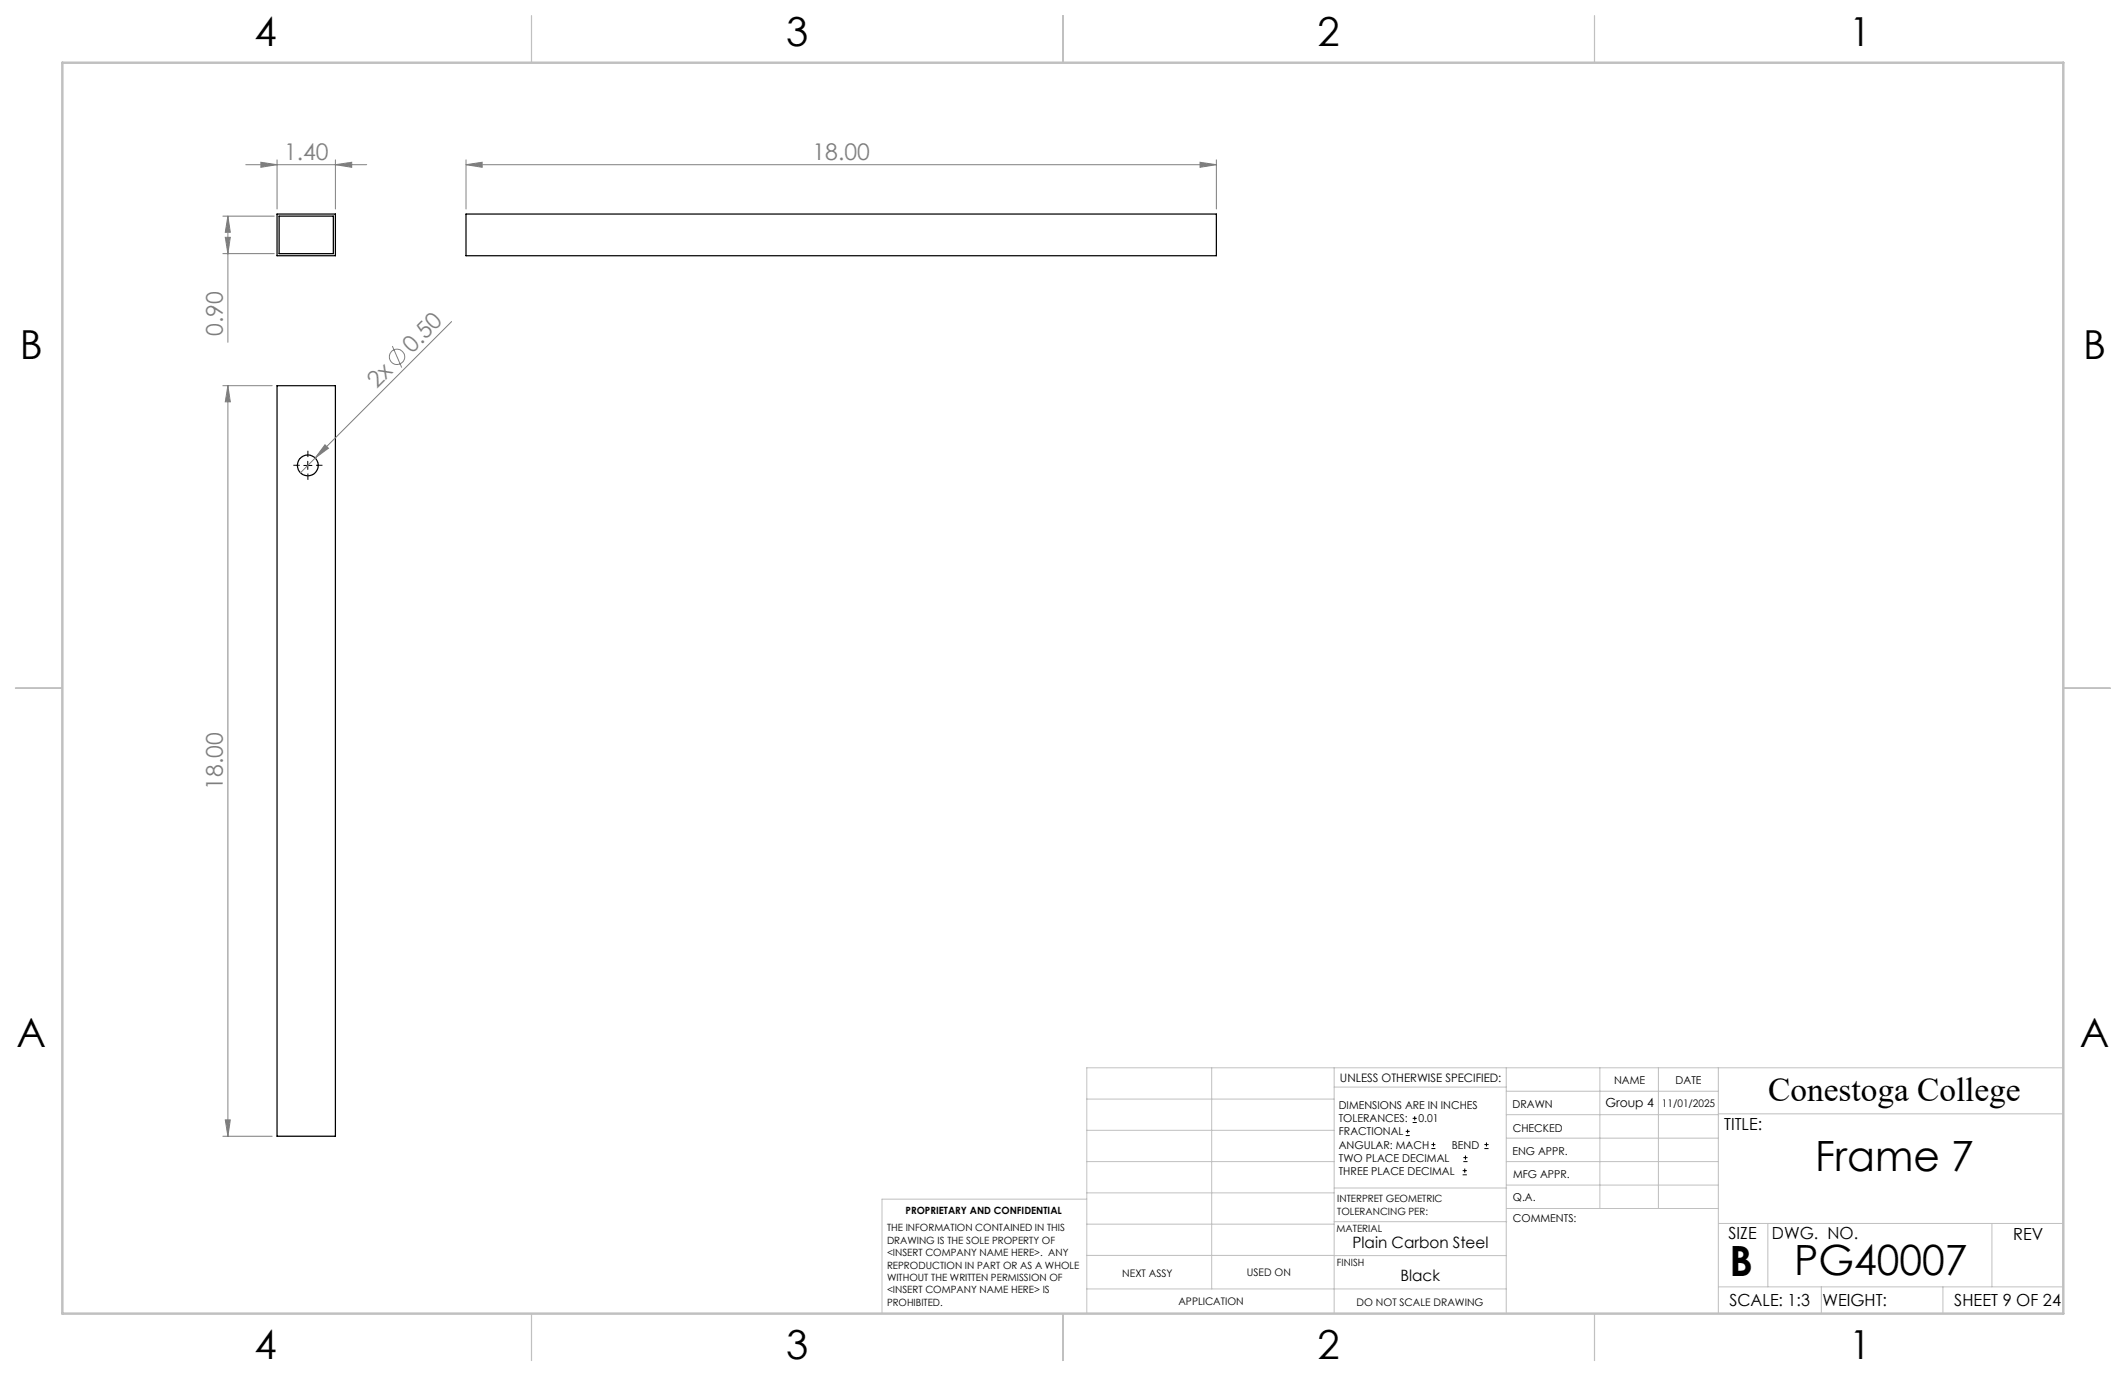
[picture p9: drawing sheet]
<svg xmlns="http://www.w3.org/2000/svg" width="432mm" height="279mm" viewBox="0 0 432 279" stroke-linecap="round" stroke-linejoin="round" font-family="sans-serif">
<g fill="none" stroke="#000" stroke-width=".25">
<path d="M56.3 43.5h11.8v8.4h-11.8zM56.7 43.9h11v7.6h-11zM94.7 43.5h152.4v8.4h-152.4zM56.3 78.3h11.8v152.4h-11.8z"/>
<circle cx="62.5" cy="94.5" r="2.11"/>
</g>
<g fill="none" stroke="#808080" stroke-width=".2">
<path d="M49.9 33.4h24.6M53 32.9l3.3 .5-3.3 .6zM56.3 32.5v9.9M68.1 33.4l3.3-.5v1.1zM68.1 32.5v9.9M94.7 33.4l3.2-.5v1.1zM94.7 33.4h152.4M94.7 32.5v9.9M243.7 32.9l3.4 .5-3.4 .6zM247.1 32.5v9.9M45.3 43.9h10.4M45.3 51.5h10.4"/>
<path d="M45.8 48.2h1l-.5 3.3zM46.3 43.9l.5 3.3h-1zM46.3 43.9v25.6M45.3 78.3h10M46.3 78.3l.5 3.3h-1zM46.3 78.3v152.4M79.7 70.3l1.9 4.3M91.7 65.3l-30.7 30.7M66 90.3l.7 .7-2.7 2zM45.3 230.7h10M45.8 227.4h1l-.5 3.3z"/>
<circle cx="80.6" cy="72.5" r="1.55"/>
</g>
<g fill="none" stroke="#000" stroke-width=".2">
<path d="M61.7 94.5h1.7M62.5 93.7v1.6M285.5 230.6h.8M285.5 229.7h.8M285.9 229.3v.9M286.9 227.9h.9M286.9 227.1h.9M287.3 226.7v.8M290.7 233.2h.8M290.7 232.4h.8M291.1 232v.8M297.1 238.5h.8"/>
<path d="M297.1 237.7h.8M297.2 235.9h.9M297.2 235.1h.9M297.5 237.3v.8M297.6 234.6v.9M301.5 233.2h.8M301.5 232.4h.8M301.9 232v.8"/>
</g>
<path d="M60.9 94.5h-1.3M62.5 92.8v-1.3M62.5 96.1v1.3M64.2 94.5h1.3" fill="none" stroke="#000" stroke-width=".2" stroke-dasharray="15.2 1.3 1.3 1.3" stroke-linecap="butt"/>
<g fill="none" stroke="#c0c0c0" stroke-width=".2">
<path d="M246.1 216.8v44.9M271 216.8v49.9M305.9 216.8v49.9M324.9 216.8v28.6M336.8 216.8v28.6M349 216.8v49.9M419.1 216.8h-198.4v49.9M220.7 235.9h50.3M220.7 229.5h50.3M220.7 223.2h50.3M271 220.7h34.9M305.9 231.1h43.1"/>
<path d="M305.9 226.3h43.1M305.9 221.6h43.1M305.9 235.9h43.1M349 226.2h70.1M220.7 248.6h50.3M220.7 242.2h50.3M220.7 254.9h50.3M220.7 243.5h-41.6v23.2M271 255h34.9M271 248.1h35M271 241.2h35M305.9 240.6h43.1"/>
<path d="M306 245.4h43M349 248.4h70.1M359.1 248.4v12.9M404.6 248.4v12.9M220.7 261.7h85.2M349 261.3h70.1M369.9 261.3v5.4M394.6 261.3v5.4"/>
</g>
<path d="M107.9 3.2v9.5M215.9 3.2v9.5M323.8 3.2v9.5M3.1 139.7h9.6M419.1 139.7h9.5M107.9 266.7v9.6M215.9 266.7v9.6M323.8 266.7v9.6" fill="none" stroke="#c0c0c0" stroke-width=".25"/>
<path d="M12.7 12.7h406.4v254h-406.4z" fill="none" stroke="#c0c0c0" stroke-width=".5"/>
<g fill="#808080">
<path d="M66 90.3l.7 .7-2.7 2z"/>
<path d="M68.1 33.4l3.3-.5v1.1zM53 32.9l3.3 .5-3.3 .6z"/>
<path d="M94.7 33.4l3.2-.5v1.1zM243.7 32.9l3.4 .5-3.4 .6z"/>
<path d="M46.3 43.9l.5 3.3h-1zM45.8 48.2h1l-.5 3.3zM46.3 78.3l.5 3.3h-1zM45.8 227.4h1l-.5 3.3z"/>
</g>
<g font-size="8.5">
<text x="368.7" y="237.7">Frame 7</text>
<text x="351.3" y="259">B</text>
<text x="364.4" y="258.9">PG40007</text>
</g>
<g font-size="8.1">
<text x="51.7" y="9.3">4</text>
<text x="159.7" y="9.3">3</text>
<text x="267.6" y="9.3">2</text>
<text x="375.6" y="9.3">1</text>
<text x="4" y="72.8">B</text>
<text x="423.1" y="72.8">B</text>
<text x="3.3" y="212.5">A</text>
<text x="422.4" y="212.5">A</text>
<text x="51.7" y="276">4</text>
<text x="159.7" y="276">3</text>
<text x="267.6" y="276">2</text>
<text x="375.6" y="276">1</text>
</g>
<text font-size="6.9" x="359.1" y="223.6">Conestoga College</text>
<g font-size="4.7" fill="#808080">
<text x="57.7" y="32.4">1.40</text>
<text x="165" y="32.4">18.00</text>
<text x="45.3" y="68.2" transform="rotate(-90 45.3 68.2)">0.90</text>
<text x="83.7" y="71.8" transform="rotate(-45 83.7 71.8)">0.50</text>
<text x="76.5" y="79" transform="rotate(-45 76.5 79)">2x</text>
<text x="45.3" y="160.3" transform="rotate(-90 45.3 160.3)">18.00</text>
</g>
<g font-size="3.4">
<text x="350.2" y="229.5">TITLE:</text>
<text x="351.1" y="251.6">SIZE</text>
<text x="359.9" y="251.6">DWG. NO.</text>
<text x="408.9" y="251.7">REV</text>
<text x="351.2" y="265.2">SCALE: 1:3</text>
<text x="370.1" y="265.3">WEIGHT:</text>
<text x="396.9" y="265.2">SHEET 9 OF 24</text>
</g>
<g font-size="3.2">
<text x="274.7" y="253.3">Plain Carbon Steel</text>
<text x="284.4" y="260.1">Black</text>
</g>
<text font-size="2.5" x="326.1" y="224.8">Group 4</text>
<text font-size="2.4" x="272.2" y="219.7">UNLESS OTHERWISE SPECIFIED:</text>
<g font-size="2.2">
<text x="327.8" y="220.1">NAME</text>
<text x="340.3" y="220.2">DATE</text>
<text x="271.9" y="225.3">DIMENSIONS ARE IN INCHES</text>
<text x="271.9" y="227.9">TOLERANCES:</text>
<text x="288.1" y="227.9">0.01</text>
<text x="307.2" y="224.9">DRAWN</text>
<text x="271.9" y="230.6">FRACTIONAL</text>
<text x="271.9" y="233.2">ANGULAR: MACH</text>
<text x="294.9" y="233.2">BEND</text>
<text x="307.3" y="229.8">CHECKED</text>
<text x="271.9" y="235.9">TWO PLACE DECIMAL</text>
<text x="271.9" y="238.5">THREE PLACE DECIMAL</text>
<text x="307.2" y="234.4">ENG APPR.</text>
<text x="307.3" y="239.2">MFG APPR.</text>
<text x="307.3" y="243.9">Q.A.</text>
<text x="307.3" y="248.1">COMMENTS:</text>
</g>
<g font-size="2.1">
<text x="337.6" y="224.9">11/01/2025</text>
<text x="227.9" y="259.2">NEXT ASSY</text>
<text x="253.3" y="259.2">USED ON</text>
<text x="239.3" y="265">APPLICATION</text>
<text x="275.5" y="265.1">DO NOT SCALE DRAWING</text>
</g>
<g font-size="2">
<text x="271.6" y="244.1">INTERPRET GEOMETRIC</text>
<text x="180.2" y="250">THE INFORMATION CONTAINED IN THIS</text>
<text x="183.9" y="246.4">PROPRIETARY AND CONFIDENTIAL</text>
<text x="271.5" y="250.2">MATERIAL</text>
<text x="271.6" y="246.6">TOLERANCING PER:</text>
<text x="180.2" y="252.5">DRAWING IS THE SOLE PROPERTY OF</text>
<text x="180.2" y="255.1">&lt;INSERT COMPANY NAME HERE&gt;. ANY</text>
<text x="180.2" y="257.6">REPRODUCTION IN PART OR AS A WHOLE</text>
<text x="271.5" y="257">FINISH</text>
<text x="180.2" y="260.1">WITHOUT THE WRITTEN PERMISSION OF</text>
<text x="180.2" y="262.6">&lt;INSERT COMPANY NAME HERE&gt; IS</text>
<text x="180.2" y="265.2">PROHIBITED.</text>
</g>
</svg>
